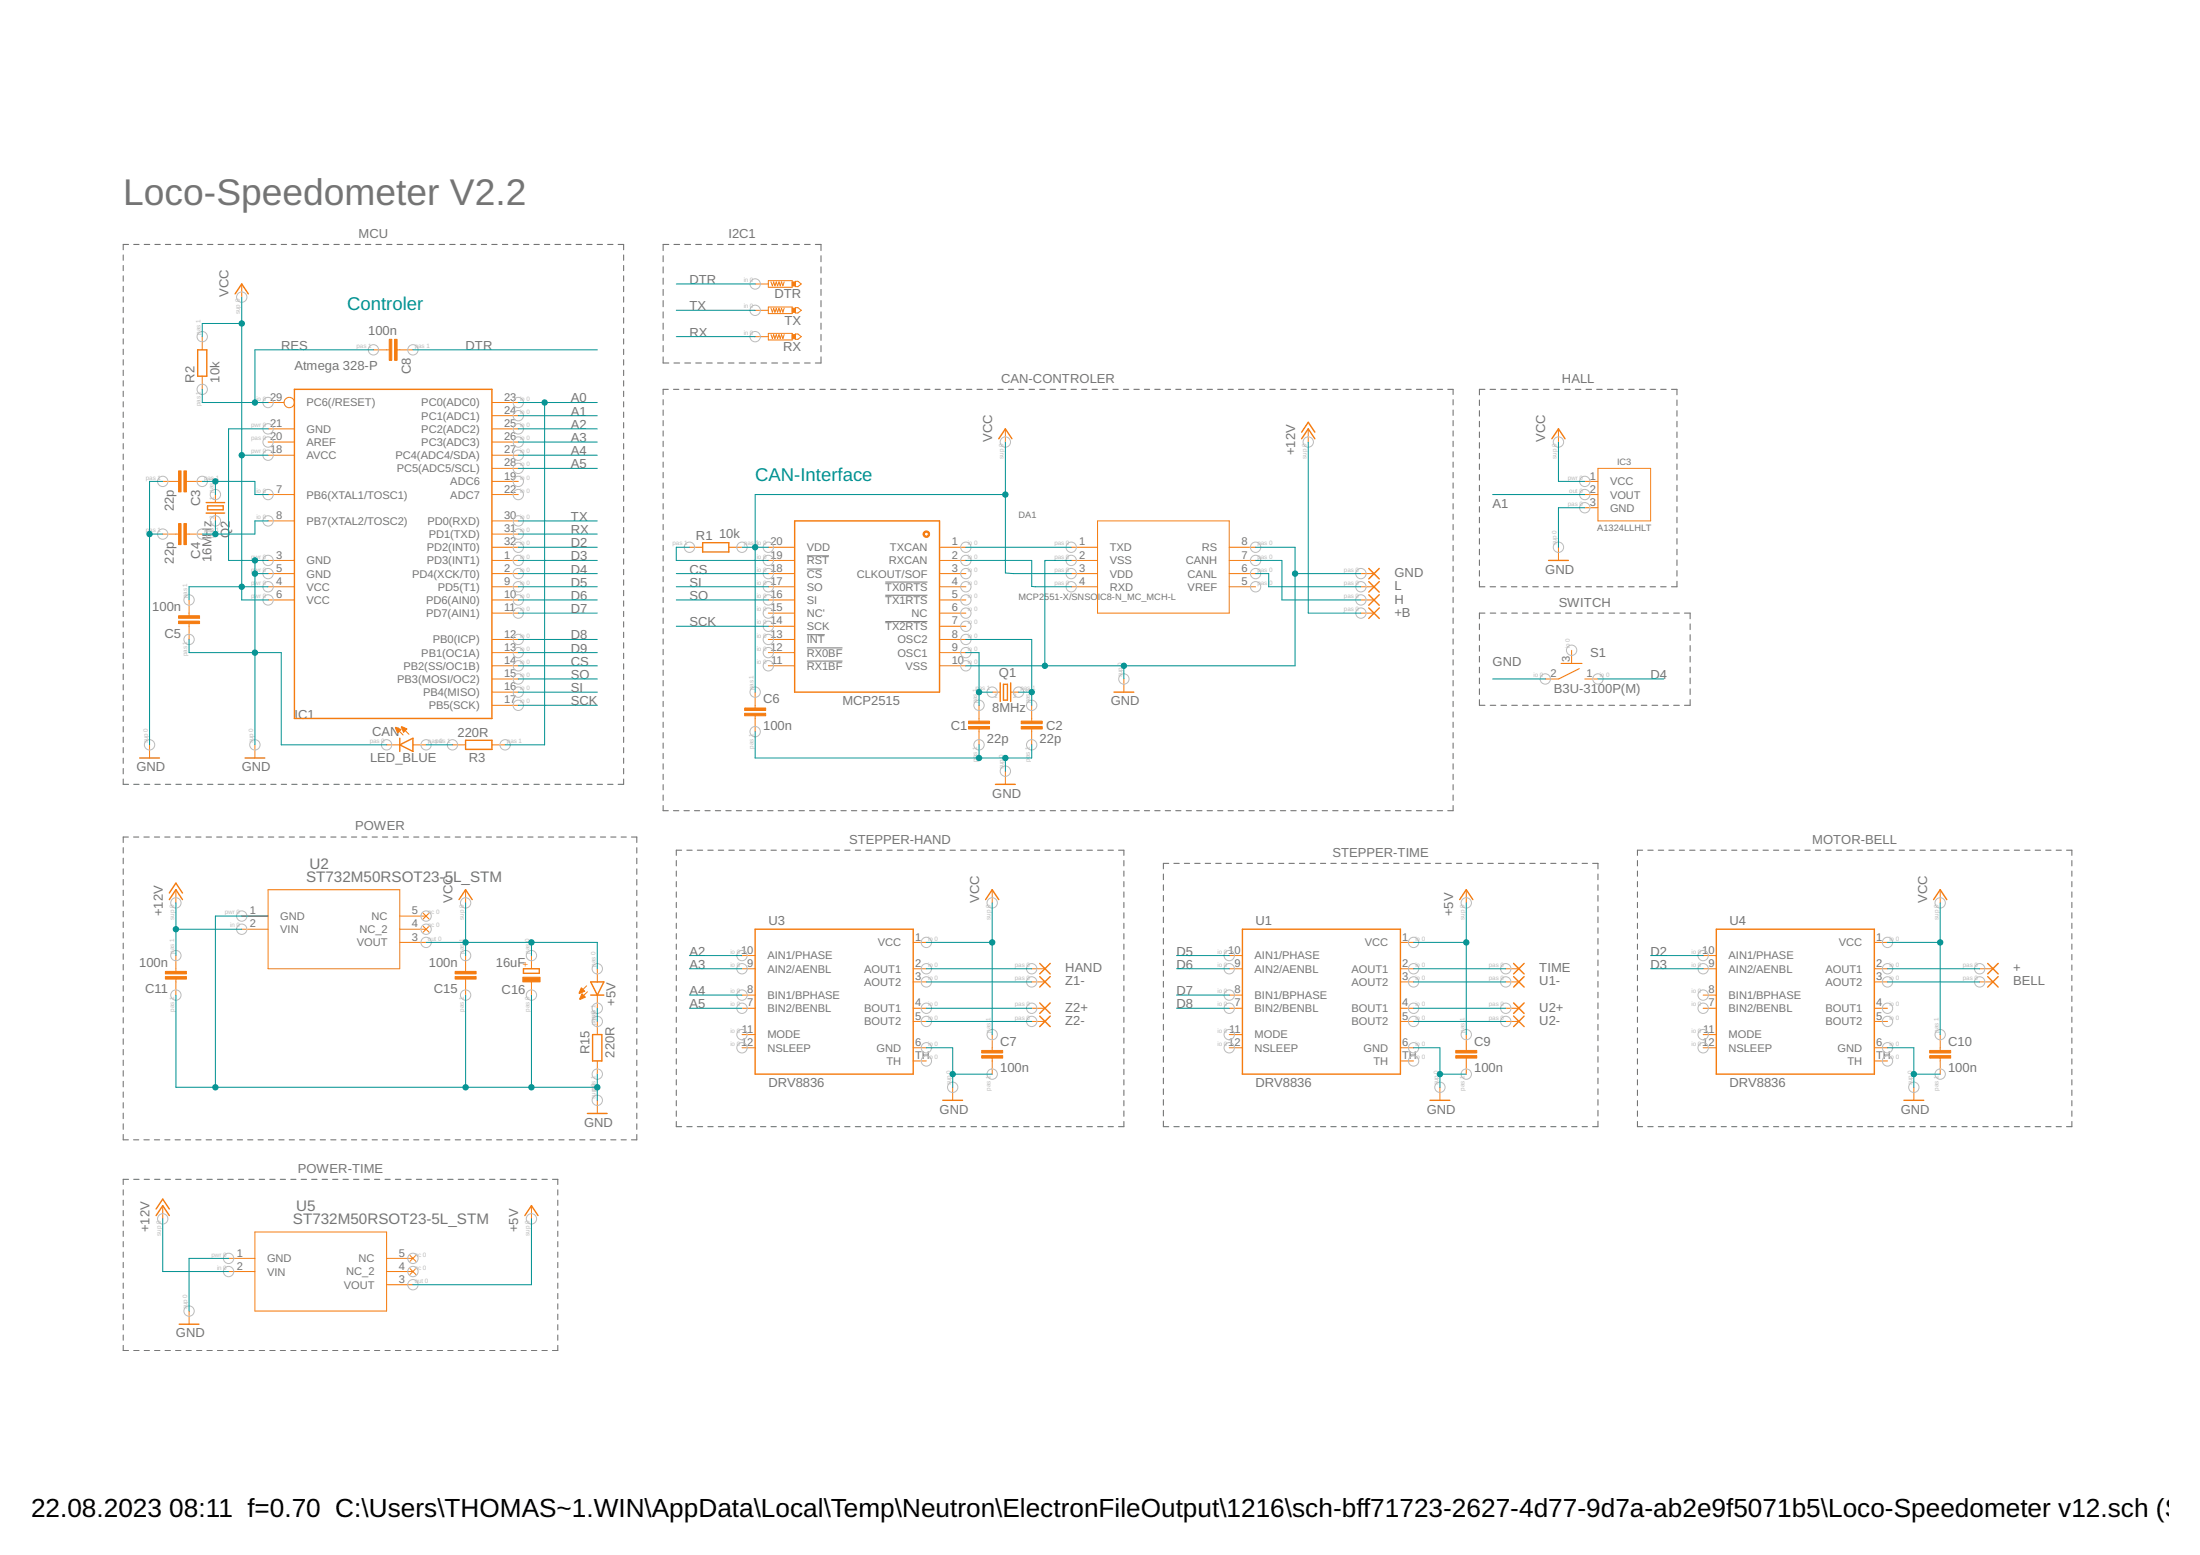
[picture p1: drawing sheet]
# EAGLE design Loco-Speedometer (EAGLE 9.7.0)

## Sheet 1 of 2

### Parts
+  SMD1  [SMD1,27-1,90]
+5V  LEDCHIP-LED0603  [CHIP-LED0603]
+B  SMD1  [SMD1,27-1,90]
BELL  SMD1  [SMD1,27-1,90]
C1  22p  C-EUC0402K  [C0402K]
C2  22p  C-EUC0402K  [C0402K]
C3  22p  C-EUC0402K  [C0402K]
C4  22p  C-EUC0402K  [C0402K]
C5  100n  C-EUC0402K  [C0402K]
C6  100n  C-EUC0402K  [C0402K]
C7  100n  C-EUC0402K  [C0402K]
C8  100n  C-EUC0402K  [C0402K]
C9  100n  C-EUC0402K  [C0402K]
C10  100n  C-EUC0402K  [C0402K]
C11  100n  C-EUC0402K  [C0402K]
C15  100n  C-EUC0402K  [C0402K]
C16  16uF  CPOL-EUA/3216-18W  [A/3216-18W]
CAN  LED_BLUE  LED_CHIP_BLUE-1608  [LEDC1608X39N_B]
DA1  MCP2551-X/SNSOIC8-N_MC_MCH-L  [SOIC8-N_MC_MCH-L]
DTR  PTR1B1,27  [B1,27]
GND  SMD1  [SMD1,27-1,90]
H  SMD1  [SMD1,27-1,90]
HAND  SMD1  [SMD1,27-1,90]
IC1  Atmega 328-P  MEGA8  [TQFP32-08]
IC2  MCP2515  [TSSOP20]
IC3  A1324LLHLT  A1324LLHLT-TLH  [SOT95P285X113-3N]
L  SMD1  [SMD1,27-1,90]
Q1  8MHz  KX-9B  [5.0X3.2_2]
Q2  16MHz  KX-9B  [5.0X3.2_2]
R1  10k  R-EU_R0402  [R0402]
R2  10k  R-EU_R0402  [R0402]
R3  220R  R-EU_R0402  [R0402]
R15  220R  R-EU_R0402  [R0402]
RX  PTR1B1,27  [B1,27]
S1  B3U-3100P(M)  B3U-X100B3U-3100P(M)3100P(M)  [B3U-3100P(M)]
TIME  SMD1  [SMD1,27-1,90]
TX  PTR1B1,27  [B1,27]
U1  DRV8836  [12WSON]
U1-  SMD1  [SMD1,27-1,90]
U2  ST732M50RSOT23-5L_STM  [SOT23-5L_STM]
U2+  SMD1  [SMD1,27-1,90]
U2-  SMD1  [SMD1,27-1,90]
U3  DRV8836  [12WSON]
U4  DRV8836  [12WSON]
U5  ST732M50RSOT23-5L_STM  [SOT23-5L_STM]
Z1-  SMD1  [SMD1,27-1,90]
Z2+  SMD1  [SMD1,27-1,90]
Z2-  SMD1  [SMD1,27-1,90]

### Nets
+5V: C9.1 U1.1(VCC) U5.3(VOUT)
+12V: +B.1(P) C11.2 U2.2(VIN) U5.2(VIN)
A0: IC1.23(PC0(ADC0)) R3.1
A1: IC1.24(PC1(ADC1)) IC3.2(VOUT)
A2: IC1.25(PC2(ADC2)) U3.10(AIN1/PHASE)
A3: IC1.26(PC3(ADC3)) U3.9(AIN2/AENBL)
A4: IC1.27(PC4(ADC4/SDA)) U3.8(BIN1/BPHASE)
A5: IC1.28(PC5(ADC5/SCL)) U3.7(BIN2/BENBL)
CAN-H: DA1.7(CANH) H.1(P)
CAN-L: DA1.6(CANL) L.1(P)
CAN-OCC1: C1.1 IC2.9(OSC1) Q1.1
CAN-OCC2: C2.1 IC2.8(OSC2) Q1.2
CS: IC1.14(PB2(SS/OC1B)) IC2.18(!CS)
D2: IC1.32(PD2(INT0)) U4.10(AIN1/PHASE)
D3: IC1.1(PD3(INT1)) U4.9(AIN2/AENBL)
D4: IC1.2(PD4(XCK/T0)) S1.1
D5: IC1.9(PD5(T1)) U1.10(AIN1/PHASE)
D6: IC1.10(PD6(AIN0)) U1.9(AIN2/AENBL)
D7: IC1.11(PD7(AIN1)) U1.8(BIN1/BPHASE)
D8: IC1.12(PB0(ICP)) U1.7(BIN2/BENBL)
D9: IC1.13(PB1(OC1A))
DTR: C8.1 DTR.TP
GND: C1.2 C2.2 C3.2 C4.2 C5.1 C6.2 C7.2 C9.2 C10.2 C11.1 C15.1 C16.- CAN.1(C) DA1.2(VSS) DA1.8(RS) GND.1(P) IC1.3(GND) IC1.5(GND) IC1.21(GND) IC2.10(VSS) IC3.3(GND) R15.1 S1.2 U1.6(GND) U2.1(GND) U3.6(GND) U4.6(GND) U5.1(GND)
N$3: CAN.2(A) R3.2
N$6: IC2.19(!RST) R1.1
N$9: C7.1 U3.1(VCC) ; supply symbol labelled VCC
N$10: C3.1 IC1.7(PB6(XTAL1/TOSC1)) Q2.1
N$11: C4.1 IC1.8(PB7(XTAL2/TOSC2)) Q2.2
N$12: +5V.C R15.2
RES: C8.2 IC1.29(PC6(/RESET)) R2.1
RX: IC1.31(PD1(TXD)) RX.TP
RXCAN: DA1.4(RXD) IC2.2(RXCAN)
SCK: IC1.17(PB5(SCK)) IC2.14(SCK)
SI: IC1.16(PB4(MISO)) IC2.17(SO)
SO: IC1.15(PB3(MOSI/OC2)) IC2.16(SI)
TX: IC1.30(PD0(RXD)) TX.TP
TXCAN: DA1.1(TXD) IC2.1(TXCAN)
U1+: TIME.1(P) U1.2(AOUT1)
U1+1: +.1(P) U4.2(AOUT1)
U1-: U1-.1(P) U1.3(AOUT2)
U1-1: BELL.1(P) U4.3(AOUT2)
U2+: U1.4(BOUT1) U2+.1(P)
U2-: U1.5(BOUT2) U2-.1(P)
VCC: +5V.A C5.2 C6.1 C10.1 C15.2 C16.+ DA1.3(VDD) IC1.4(VCC) IC1.6(VCC) IC1.18(AVCC) IC2.20(VDD) IC3.1(VCC) R1.2 R2.2 U2.3(VOUT) U4.1(VCC)
Z1+: HAND.1(P) U3.2(AOUT1)
Z1-: U3.3(AOUT2) Z1-.1(P)
Z2+: U3.4(BOUT1) Z2+.1(P)
Z2-: U3.5(BOUT2) Z2-.1(P)
Unconnected: DA1.5(VREF) IC1.19(ADC6) IC1.20(AREF) IC1.22(ADC7) IC2.3(CLKOUT/SOF) IC2.4(!TX0RTS) IC2.5(!TX1RTS) IC2.6(NC) IC2.7(!TX2RTS) IC2.11(!RX1BF) IC2.12(!RX0BF) IC2.13(!INT) IC2.15(NC') S1.3 U1.11(MODE) U1.12(NSLEEP) U1.TH U2.4(NC_2) U2.5(NC) U3.11(MODE) U3.12(NSLEEP) U3.TH U4.4(BOUT1) U4.5(BOUT2) U4.7(BIN2/BENBL) U4.8(BIN1/BPHASE) U4.11(MODE) U4.12(NSLEEP) U4.TH U5.4(NC_2) U5.5(NC)

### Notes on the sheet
- Loco-Speedometer V2.2
- Controler
- CAN-Interface

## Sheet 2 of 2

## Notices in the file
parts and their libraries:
ST732: COPYRIGHT: Copyright (C) 2023 Ultra Librarian. All rights reserved.
crystal-geyer_V1_0: Copyright: Geyer-Electronic
